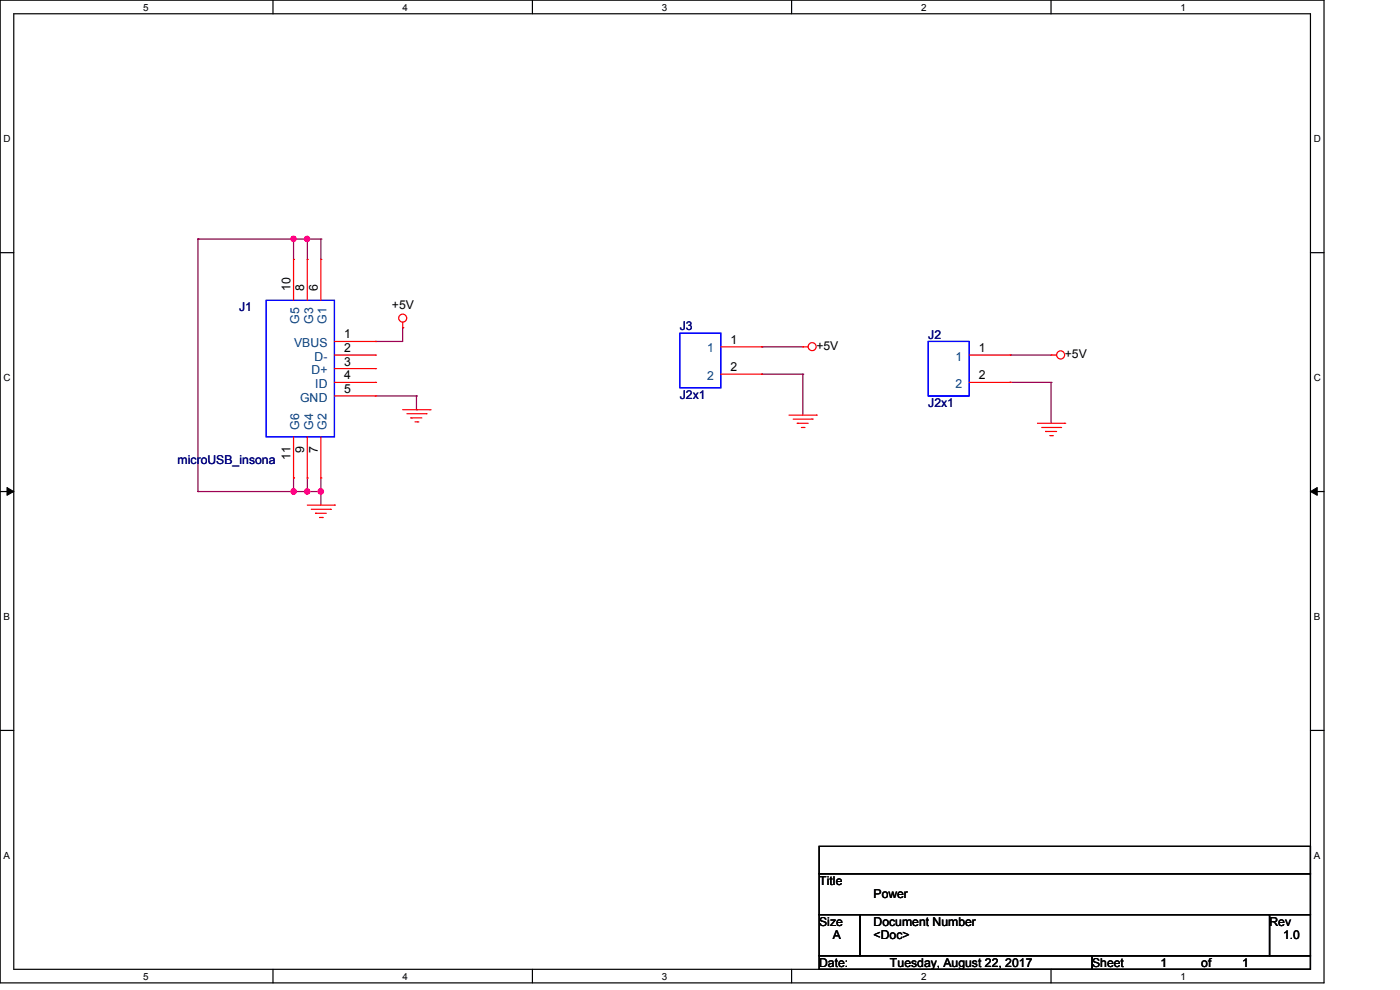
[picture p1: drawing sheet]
<svg xmlns="http://www.w3.org/2000/svg" width="297mm" height="210mm" viewBox="0 0 297 210" stroke-linecap="round" stroke-linejoin="round" font-family="sans-serif">
<path d="M0 0h280.9v208.5h-280.9zM2.9 2.9h275.1v202.7h-275.1z" fill="none" stroke="#000" stroke-width=".25"/>
<g fill="#fff">
<path d="M30.4 .3h1.1v2.4h-1.1z"/>
<path d="M30.4 205.9h1.1v2.3h-1.1z"/>
</g>
<path d="M57.9 0v2.9M57.9 205.6v2.9" fill="none" stroke="#000" stroke-width=".25"/>
<g fill="#fff">
<path d="M85.4 .3h1.1v2.4h-1.1z"/>
<path d="M85.4 205.9h1.1v2.3h-1.1z"/>
</g>
<path d="M112.9 0v2.9M112.9 205.6v2.9" fill="none" stroke="#000" stroke-width=".25"/>
<g fill="#fff">
<path d="M140.4 .3h1.2v2.4h-1.2z"/>
<path d="M140.4 205.9h1.2v2.3h-1.2z"/>
</g>
<path d="M167.9 0v2.9M167.9 205.6v2.9" fill="none" stroke="#000" stroke-width=".25"/>
<g fill="#fff">
<path d="M195.4 .3h1.2v2.4h-1.2z"/>
<path d="M195.4 205.9h1.2v2.3h-1.2z"/>
</g>
<path d="M223 0v2.9M223 205.6v2.9" fill="none" stroke="#000" stroke-width=".25"/>
<g fill="#fff">
<path d="M250.4 .3h1.2v2.4h-1.2z"/>
<path d="M250.4 205.9h1.2v2.3h-1.2z"/>
<path d="M.8 28.2h1.4v2.4h-1.4z"/>
<path d="M278.7 28.2h1.5v2.4h-1.5z"/>
<path d="M.8 78.9h1.4v2.3h-1.4z"/>
<path d="M278.7 78.9h1.5v2.3h-1.5z"/>
</g>
<path d="M0 53.6h2.9M278 53.6h2.9" fill="none" stroke="#000" stroke-width=".25"/>
<g fill="#fff">
<path d="M.8 129.6h1.3v2.3h-1.3z"/>
<path d="M278.7 129.6h1.4v2.3h-1.4z"/>
</g>
<path d="M0 104.3h2.9M278 104.3h2.9" fill="none" stroke="#000" stroke-width=".25"/>
<path d="M1.5 103.4l1.4 .9-1.4 .8zM278 104.3l1.4-.9v1.7z" fill="#000" stroke="#000" stroke-width=".21"/>
<g fill="#fff">
<path d="M.8 180.3h1.3v2.3h-1.3z"/>
<path d="M278.7 180.3h1.4v2.3h-1.4z"/>
</g>
<path d="M0 154.9h2.9M278 154.9h2.9M173.8 179.5h104.2v5.8h-104.2zM173.8 185.3h104.2v8.7h-104.2zM173.8 194h8.7v8.7h-8.7zM182.5 194h86.8v8.7h-86.8zM269.3 194h8.7v8.7h-8.7zM173.8 202.7h57.9v2.9h-57.9zM231.7 202.7h46.3v2.9h-46.3z" fill="none" stroke="#000" stroke-width=".25"/>
<g fill="none" stroke="#800040" stroke-width=".25">
<path d="M42 50.7h.1M42 50.7h26.1M42 50.7v53.6M62.3 50.7h.1M62.3 50.7v4.3M65.2 50.7h.1M65.2 50.7v4.3M68.1 50.7h.1M68.1 50.7v4.3M79.7 72.4h.1M85.4 69.5h.1M85.4 69.5v2.9h-5.7"/>
<path d="M161.6 79.4h.1M161.6 73.6h.1M161.6 79.4h8.7M161.6 73.6h8.7M170.3 79.4h.1M170.3 79.4v8.7M214.3 75.3h.1M214.3 75.3h8.7M79.7 84h8.6M88.3 84h.1M88.3 86.9h.1M88.3 84v2.9"/>
<path d="M214.3 81.1h.1M214.3 81.1h8.7M223 81.1h.1M223 81.1v8.7M42 104.3h.1M42 104.3h26.1M62.3 101.4h.1M62.3 104.3h.1M62.3 101.4v2.9M65.2 104.3h.1M65.2 101.4v2.9M68.1 104.3h.1"/>
<path d="M68.1 101.4v5.7"/>
</g>
<g fill="#f0f" stroke="#f0f" stroke-width=".25">
<circle cx="68.1" cy="104.2" r=".57"/>
<circle cx="65.1" cy="104.2" r=".56"/>
<circle cx="62.3" cy="50.7" r=".55"/>
<circle cx="65.2" cy="50.7" r=".55"/>
<circle cx="62.3" cy="104.2" r=".56"/>
</g>
<g fill="none" stroke="#f00" stroke-width=".25">
<path d="M62.3 55h.1M62.3 55v8.7M65.2 55h.1M65.2 55v8.7M68.1 55h.1M68.1 55v8.7M71 75.3h8.7M71 72.4h8.7M71 78.2h8.7M79.7 72.4h.1M79.7 75.3h.1M79.7 78.2h.1"/>
<path d="M85.4 69.5h.1M85.4 68.4v1.1M152.9 73.6h8.7M152.9 79.4h8.7M161.6 73.6h.1M161.6 79.4h.1M170.3 73.6h.1M170.3 73.6h1.1M205.6 75.3h8.7M214.3 75.3h.1M223 75.3h.1M223 75.3h1.2"/>
<path d="M62.3 92.7v8.7M65.2 92.7v8.7M68.1 92.7v8.7M71 81.1h8.7M71 84h8.7M79.7 81.1h.1M79.7 84h.1M85.4 86.9h5.8M86.3 87.8h4.1M87.2 88.6h.1M87.2 88.6h2.3M88.1 89.5h.5"/>
<path d="M88.6 89.5h.1M90.4 87.8h.1M91.2 86.9h.1M167.4 88.1h5.8M168.3 88.9h4M169.1 89.8h.1M169.1 89.8h2.3M170 90.7h.6M170.6 90.7h.1M172.3 88.9h.1M173.2 88.1h.1M205.6 81.1h8.7"/>
<path d="M214.3 81.1h.1M220.1 89.8h5.8M221 90.7h4M221.8 91.5h.1M221.8 91.5h2.4M222.7 92.4h.6M223.3 92.4h.1M225 90.7h.1M225.9 89.8h.1M62.3 101.4h.1M65.2 101.4h.1M65.2 107.1h5.8"/>
<path d="M66 108h4.1M66.9 108.9h.1M66.9 108.9h2.3M67.8 109.8h.6M68.1 101.4h.1M68.4 109.8h.1M70.1 108h.1M71 107.1h.1"/>
<circle cx="85.4" cy="67.5" r=".85"/>
<circle cx="172.3" cy="73.5" r=".85"/>
<circle cx="225" cy="75.3" r=".86"/>
</g>
<path d="M56.5 63.7h14.5v29h-14.5zM144.2 70.7h8.7v11.6h-8.7zM196.9 72.4h8.7v11.6h-8.7z" fill="none" stroke="#00f" stroke-width=".25"/>
<g font-size="2.6">
<text x="61.6" y="61.7" transform="rotate(-90 61.6 61.7)">10</text>
<text x="64.6" y="61.7" transform="rotate(-90 64.6 61.7)">8</text>
<text x="67.4" y="61.7" transform="rotate(-90 67.4 61.7)">6</text>
<text x="83.1" y="65.5">+5V</text>
<text x="73" y="71.8">1</text>
<text x="73" y="74.7">2</text>
<text x="73" y="77.6">3</text>
<text x="154.9" y="72.9">1</text>
<text x="173.2" y="74.2">+5V</text>
<text x="207.6" y="74.7">1</text>
<text x="225.9" y="75.9">+5V</text>
<text x="73" y="80.5">4</text>
<text x="73" y="83.4">5</text>
<text x="154.9" y="78.7">2</text>
<text x="207.6" y="80.5">2</text>
<text x="61.6" y="97.6" transform="rotate(-90 61.6 97.6)">11</text>
<text x="64.6" y="96.1" transform="rotate(-90 64.6 96.1)">9</text>
<text x="67.4" y="96.1" transform="rotate(-90 67.4 96.1)">7</text>
<text x="173.8" y="187.7">Title</text>
<text x="185.3" y="190.6">Power</text>
<text x="173.8" y="196.3">Size</text>
<text x="185.3" y="196.3">Document Number</text>
<text x="269.3" y="196.3">Rev</text>
<text x="176.7" y="199.3">A</text>
<text x="185.3" y="199.3">&lt;Doc&gt;</text>
<text x="272.2" y="199.3">1.0</text>
<text x="173.8" y="205.1">Date:</text>
<text x="188.8" y="205.1">Tuesday, August 22, 2017</text>
<text x="231.7" y="205.1">Sheet</text>
<text x="246.2" y="205.1">1</text>
<text x="254.8" y="205.1">of</text>
<text x="263.5" y="205.1">1</text>
</g>
<g font-size="2.6" fill="#000080">
<text x="50.7" y="66">J1</text>
<text x="144.2" y="70.1">J3</text>
<text x="196.9" y="71.8">J2</text>
<text x="144.2" y="84.6">J2x1</text>
<text x="196.9" y="86.3">J2x1</text>
<text x="37.7" y="98.5">microUSB_insona</text>
</g>
<g font-size="2.6" fill="#004080">
<text x="63.5" y="68.6" transform="rotate(-90 63.5 68.6)">G5</text>
<text x="66.4" y="68.6" transform="rotate(-90 66.4 68.6)">G3</text>
<text x="69.3" y="68.6" transform="rotate(-90 69.3 68.6)">G1</text>
<text x="62.4" y="73.6">VBUS</text>
<text x="66.7" y="76.5">D-</text>
<text x="150" y="74.8">1</text>
<text x="202.7" y="76.5">1</text>
<text x="66.1" y="79.4">D+</text>
<text x="66.9" y="82.3">ID</text>
<text x="150" y="80.6">2</text>
<text x="202.7" y="82.3">2</text>
<text x="63.7" y="85.2">GND</text>
<text x="63.5" y="91.2" transform="rotate(-90 63.5 91.2)">G6</text>
<text x="66.4" y="91.2" transform="rotate(-90 66.4 91.2)">G4</text>
<text x="69.3" y="91.2" transform="rotate(-90 69.3 91.2)">G2</text>
</g>
<g font-size="2.1">
<text x="30.4" y="2.2">5</text>
<text x="85.4" y="2.2">4</text>
<text x="140.4" y="2.2">3</text>
<text x="195.4" y="2.2">2</text>
<text x="250.5" y="2.2">1</text>
<text x=".8" y="30.1">D</text>
<text x="278.7" y="30.1">D</text>
<text x=".8" y="80.8">C</text>
<text x="278.7" y="80.8">C</text>
<text x=".8" y="131.5">B</text>
<text x="278.7" y="131.5">B</text>
<text x=".8" y="182.2">A</text>
<text x="278.7" y="182.2">A</text>
<text x="30.4" y="207.8">5</text>
<text x="85.4" y="207.8">4</text>
<text x="140.4" y="207.8">3</text>
<text x="195.4" y="207.8">2</text>
<text x="250.5" y="207.8">1</text>
</g>
</svg>
